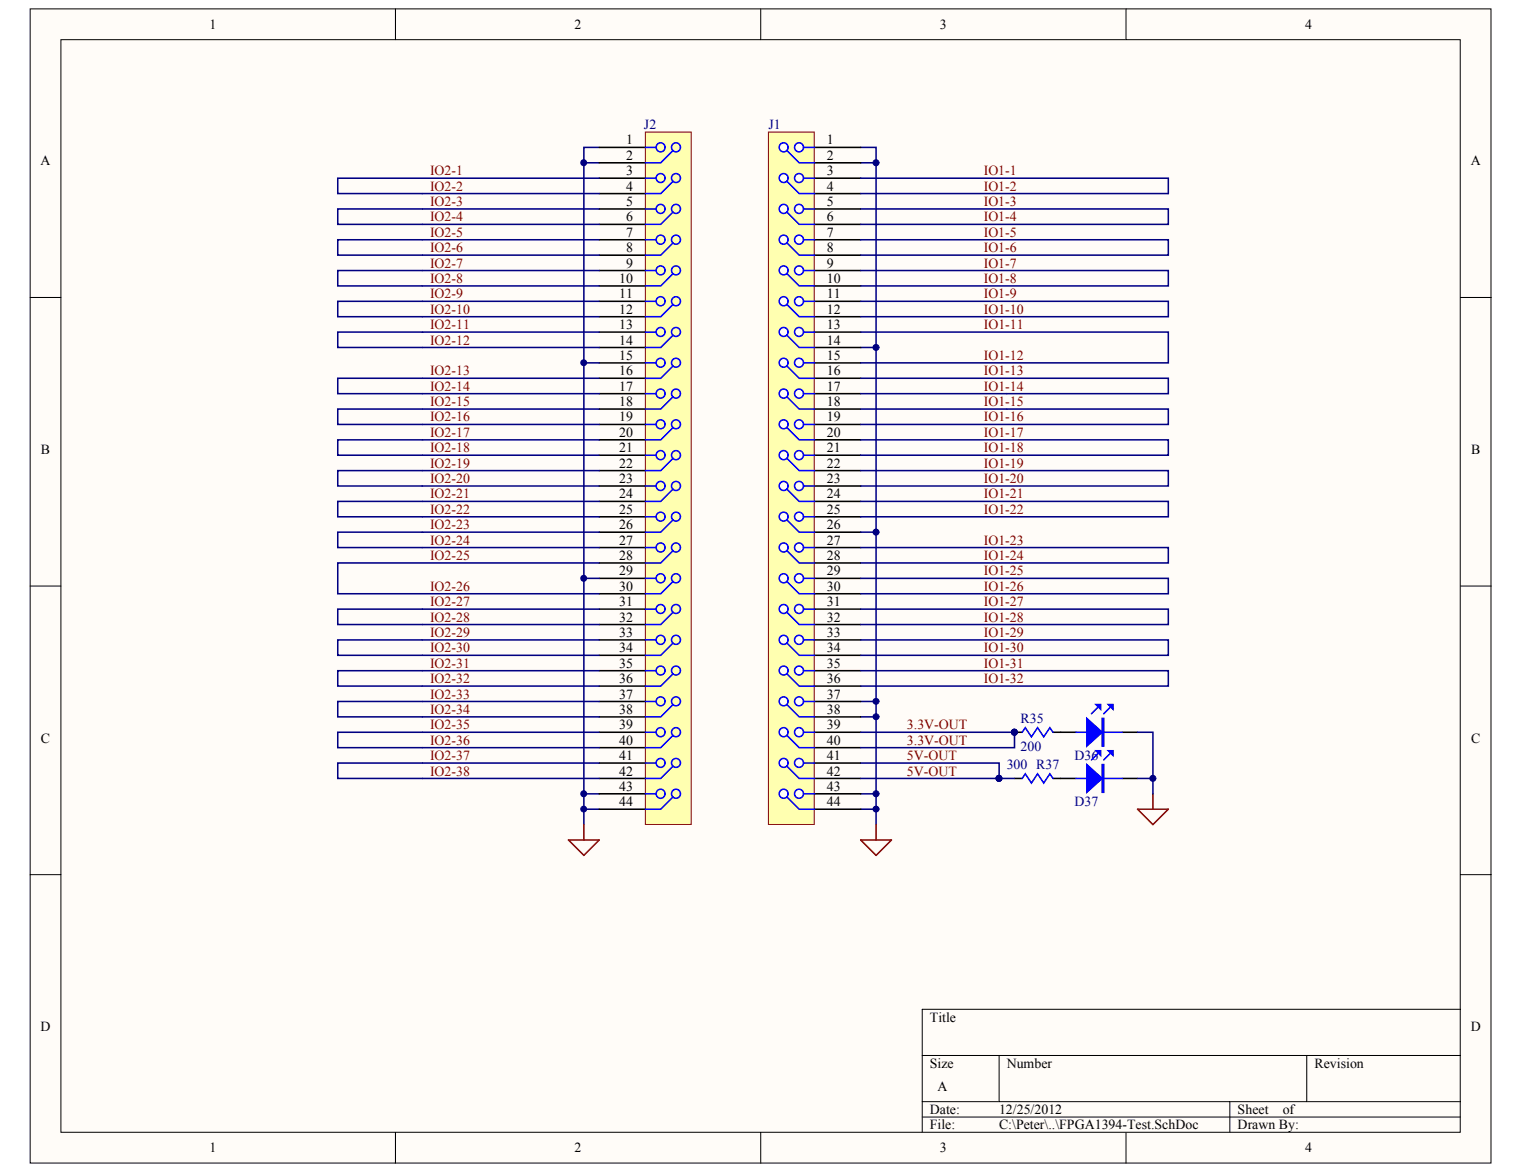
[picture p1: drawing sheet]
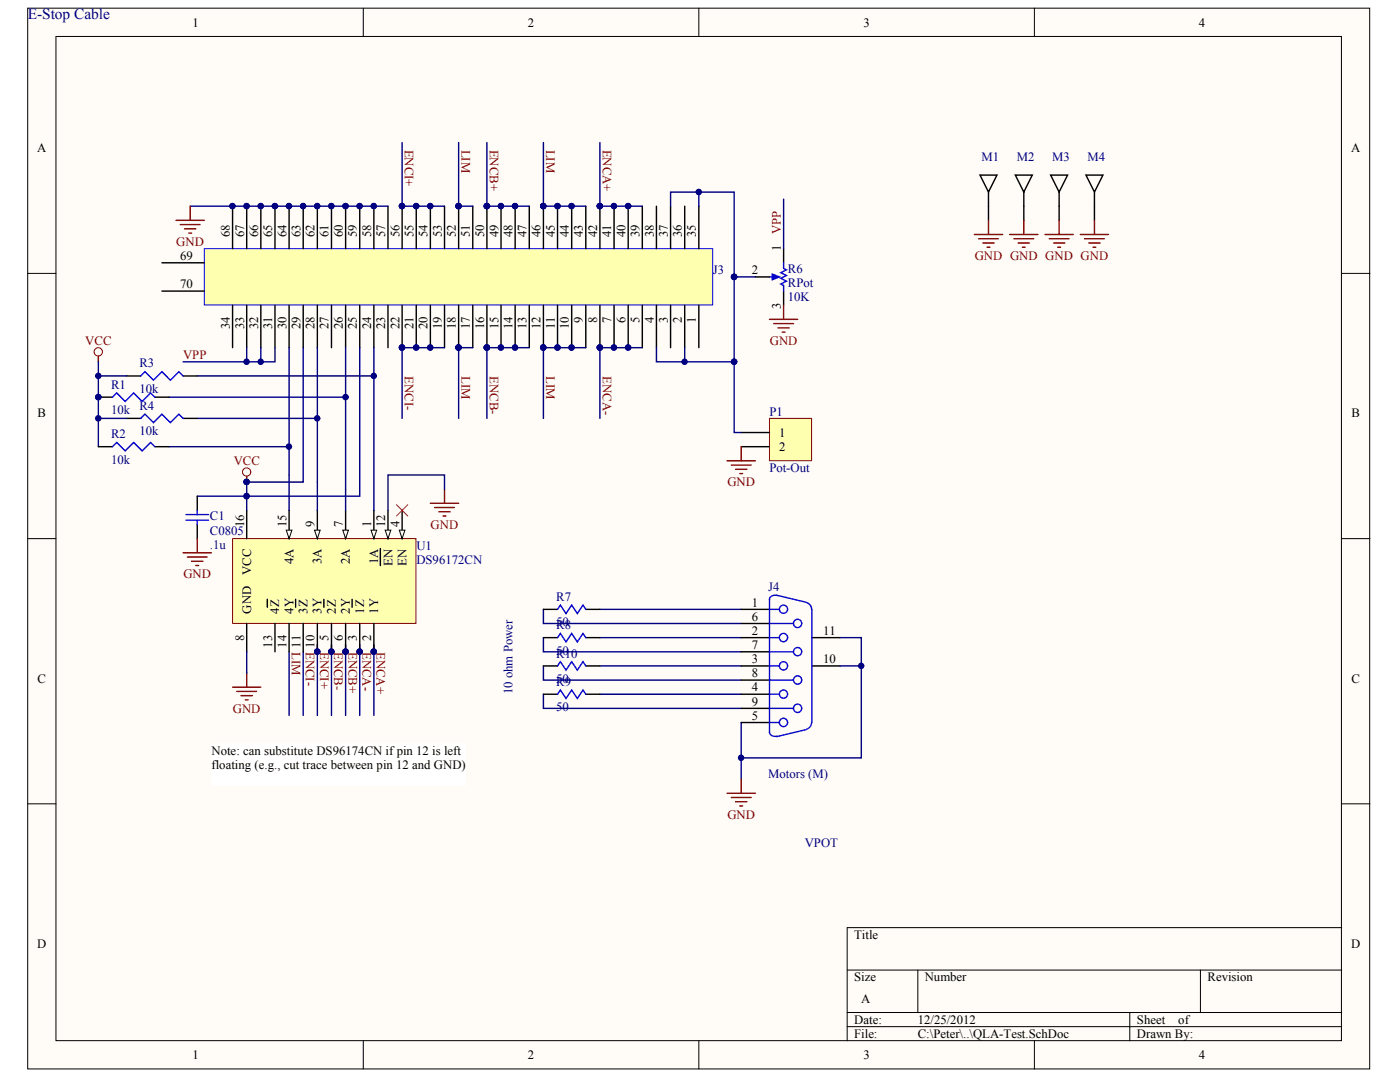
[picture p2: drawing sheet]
# Altium project FPGA1394-QLA-Test.PrjPcb
2 sheets, 24 parts. Net scope: global (net labels, ports and power ports of the same name join across sheets).
Board file: FPGA1394-QLA-Test.PcbDoc
Sheets:
  FPGA1394-Test.SchDoc
  QLA-Test.SchDoc

## Sheet FPGA1394-Test.SchDoc
size A

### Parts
D36  LED  [LED-0805]  (value not drawn)
D37  LED  [LED-0805]  (value not drawn)
J1  HEADER 22x2-1  [HDR-22x2-2MM]  (value not drawn)
J2  HEADER 22x2-1  [HDR-22x2-2MM]  (value not drawn)
R35  200  [R0805]
R37  300  [R0805]

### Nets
GND: D36.1(C) D37.1(C) J1.1 J1.2 J1.14 J1.26 J1.37 J1.38 J1.43 J1.44 J2.1 J2.2 J2.15 J2.29 J2.43 J2.44
3.3V-OUT: J1.39 J1.40 R35.1
5V-OUT: J1.41 J1.42 R37.1
IO1-1: J1.3 J1.4  [also labelled IO1-2]
IO1-3: J1.5 J1.6  [also labelled IO1-4]
IO1-5: J1.7 J1.8  [also labelled IO1-6]
IO1-7: J1.9 J1.10  [also labelled IO1-8]
IO1-10: J1.11 J1.12  [also labelled IO1-9]
IO1-11: J1.13 J1.15  [also labelled IO1-12]
IO1-13: J1.16 J1.17  [also labelled IO1-14]
IO1-15: J1.18 J1.19  [also labelled IO1-16]
IO1-17: J1.20 J1.21  [also labelled IO1-18]
IO1-19: J1.22 J1.23  [also labelled IO1-20]
IO1-21: J1.24 J1.25  [also labelled IO1-22]
IO1-23: J1.27 J1.28  [also labelled IO1-24]
IO1-25: J1.29 J1.30  [also labelled IO1-26]
IO1-27: J1.31 J1.32  [also labelled IO1-28]
IO1-29: J1.33 J1.34  [also labelled IO1-30]
IO1-31: J1.35 J1.36  [also labelled IO1-32]
IO2-1: J2.3 J2.4  [also labelled IO2-2]
IO2-3: J2.5 J2.6  [also labelled IO2-4]
IO2-5: J2.7 J2.8  [also labelled IO2-6]
IO2-7: J2.9 J2.10  [also labelled IO2-8]
IO2-10: J2.11 J2.12  [also labelled IO2-9]
IO2-11: J2.13 J2.14  [also labelled IO2-12]
IO2-13: J2.16 J2.17  [also labelled IO2-14]
IO2-15: J2.18 J2.19  [also labelled IO2-16]
IO2-17: J2.20 J2.21  [also labelled IO2-18]
IO2-19: J2.22 J2.23  [also labelled IO2-20]
IO2-21: J2.24 J2.25  [also labelled IO2-22]
IO2-23: J2.26 J2.27  [also labelled IO2-24]
IO2-25: J2.28 J2.30  [also labelled IO2-26]
IO2-27: J2.31 J2.32  [also labelled IO2-28]
IO2-29: J2.33 J2.34  [also labelled IO2-30]
IO2-31: J2.35 J2.36  [also labelled IO2-32]
IO2-33: J2.37 J2.38  [also labelled IO2-34]
IO2-35: J2.39 J2.40  [also labelled IO2-36]
IO2-37: J2.41 J2.42  [also labelled IO2-38]
NetD36_2: D36.2(A) R35.2
NetD37_2: D37.2(A) R37.2

## Sheet QLA-Test.SchDoc
size A

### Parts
C1  C0805  value .1u  [0805]
J3  HPDB68  [HPDB68FV]  (value not drawn)
J4  Sensor (M)  [DB9M]  (value not drawn)
M1  MHOLE  [MHOLE4]  (value not drawn)  (no BOM)
M2  MHOLE  [MHOLE4]  (value not drawn)  (no BOM)
M3  MHOLE  [MHOLE4]  (value not drawn)  (no BOM)
M4  MHOLE  [MHOLE4]  (value not drawn)  (no BOM)
P1  Pot-Out  [HDR1X2]
R1  10k  [R0805]
R2  10k  [R0805]
R3  10k  [R0805]
R4  10k  [R0805]
R6  RPot  value 10K  [VR5]
R7  50  [TO-220AC]
R8  50  [TO-220AC]
R9  50  [TO-220AC]
R10  50  [TO-220AC]
U1  DS96172CN  [N16E]

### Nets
GND: C1.1 J3.57 J3.58 J3.59 J3.60 J3.61 J3.62 J3.63 J3.64 J3.65 J3.66 J3.67 J3.68 J4.5 J4.10(MH1) J4.11(MH2) M1.1 M2.1 M3.1 M4.1 P1.2 R6.3(BOT) U1.8(GND) U1.12(~{EN})
VCC: C1.2 J3.25 J3.29 R1.1 R2.1 R3.1 R4.1 U1.16(VCC)
ENCA+: J3.39 J3.40 J3.41 J3.42 U1.2(1Y)
ENCA-: J3.5 J3.6 J3.7 J3.8 U1.3(1~{Z})
ENCB+: J3.47 J3.48 J3.49 J3.50 U1.6(2Y)
ENCB-: J3.13 J3.14 J3.15 J3.16 U1.5(2~{Z})
ENCI+: J3.53 J3.54 J3.55 J3.56 U1.10(3Y)
ENCI-: J3.19 J3.20 J3.21 J3.22 U1.11(3~{Z})
LIM: J3.9 J3.10 J3.11 J3.12 J3.17 J3.18 J3.43 J3.44 J3.45 J3.46 J3.51 J3.52 U1.14(4Y)
VPP: J3.31 J3.32 J3.33 R6.1(TOP)
NetJ3_2: J3.2 J3.4 J3.35 J3.37 P1.1 R6.2(TAP)
NetJ3_24: J3.24 R3.2 U1.1(1A)
NetJ3_26: J3.26 R1.2 U1.7(2A)
NetJ3_28: J3.28 R4.2 U1.9(3A)
NetJ3_30: J3.30 R2.2 U1.15(4A)
NetJ4_1: J4.1 R7.2
NetJ4_2: J4.2 R8.2
NetJ4_3: J4.3 R10.2
NetJ4_4: J4.4 R9.2
NetJ4_6: J4.6 R7.1
NetJ4_7: J4.7 R8.1
NetJ4_8: J4.8 R10.1
NetJ4_9: J4.9 R9.1

Not connected (* = marked no-connect by the designer): J3 1 3 23 27 34 36 38 69 70; U1 4(EN)* 13(4~{Z})

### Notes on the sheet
- E-Stop Cable
- 10 ohm Power
- Note: can substitute DS96174CN if pin 12 is left floating (e.g., cut trace between pin 12 and GND)
- VPOT

## Nets that join several sheets
GND: FPGA1394-Test (16 pins), QLA-Test (24 pins)
